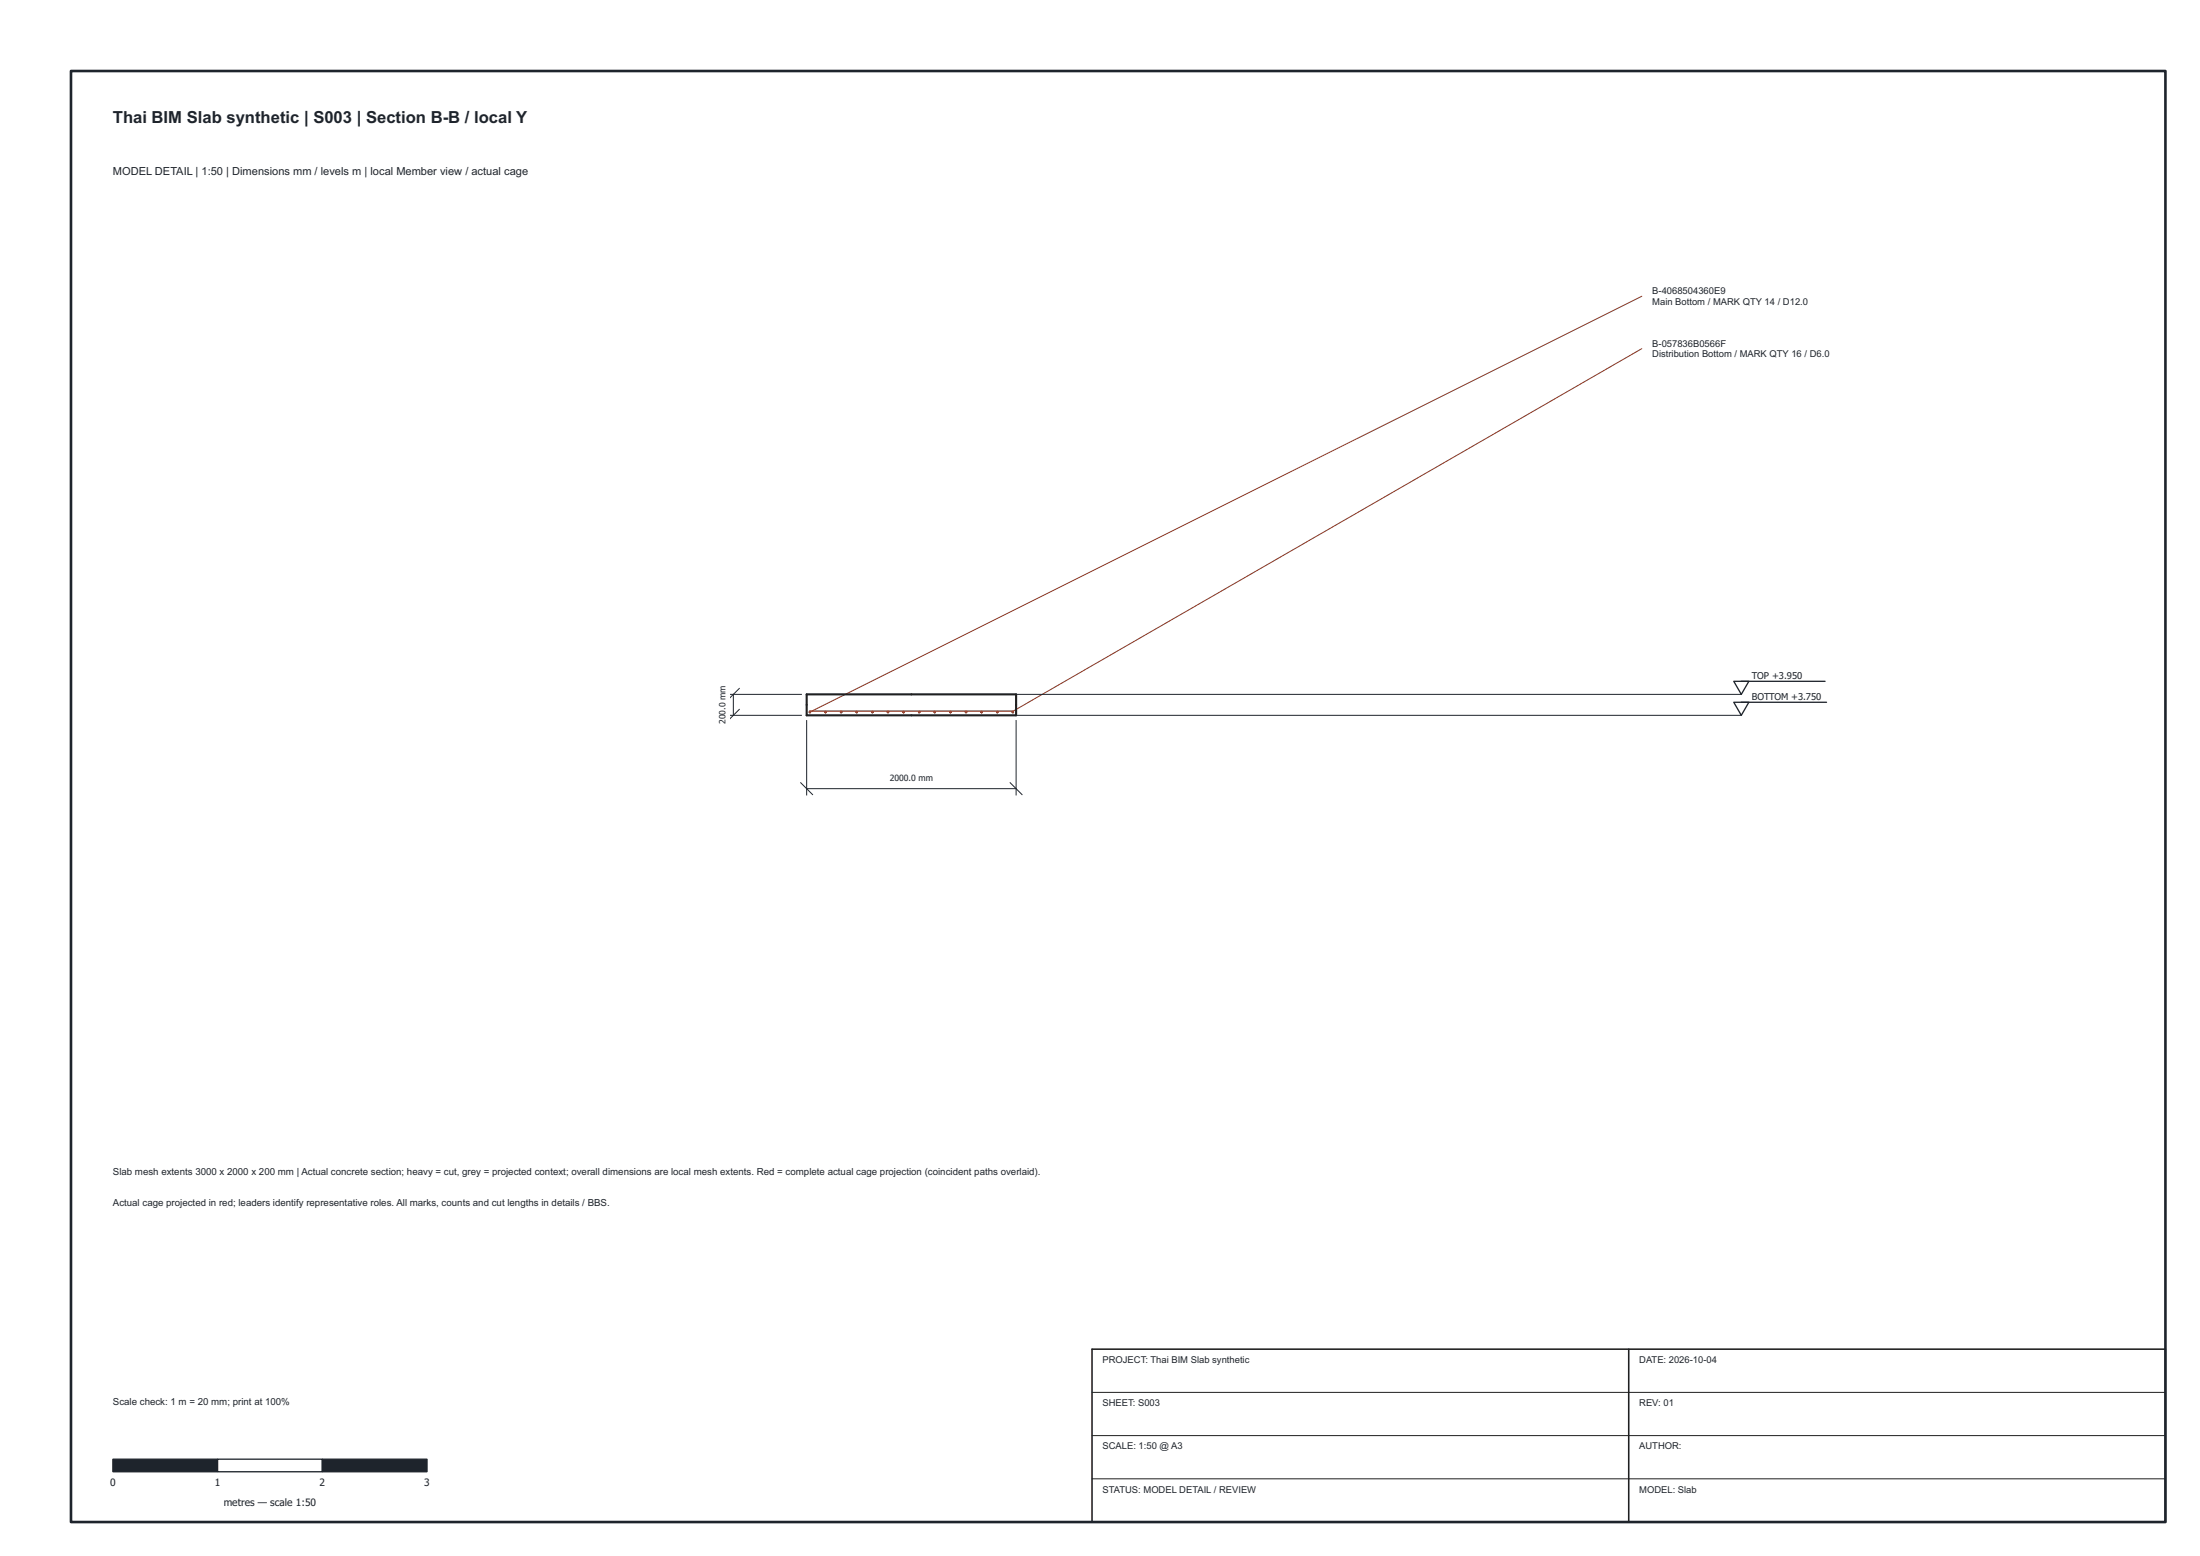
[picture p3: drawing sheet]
<svg xmlns="http://www.w3.org/2000/svg" width="420mm" height="297mm" viewBox="0 0 420 297" stroke-linecap="round" stroke-linejoin="round" font-family="sans-serif">
<path d="M154.1 132.6h40v4h-40z" fill="none" stroke="#aaa" stroke-width=".19"/>
<path d="M313.6 56.6l-158.9 79.3M313.6 66.6l-120.1 69.2" fill="none" stroke="#8c301b" stroke-width=".19"/>
<path d="M208.6 265.8h205M208.6 274.1h205M208.6 282.3h205" fill="none" stroke="#202020" stroke-width=".19"/>
<g fill="none" stroke="#8c301b" stroke-width=".25">
<path d="M154.6 135.8h38.9"/>
<circle cx="154.7" cy="135.9" r=".12"/>
<circle cx="157.7" cy="135.9" r=".12"/>
<circle cx="160.6" cy="135.9" r=".12"/>
<circle cx="163.6" cy="135.9" r=".12"/>
<circle cx="166.6" cy="135.9" r=".12"/>
<circle cx="169.6" cy="135.9" r=".12"/>
<circle cx="172.6" cy="135.9" r=".12"/>
<circle cx="175.5" cy="135.9" r=".12"/>
<circle cx="178.5" cy="135.9" r=".12"/>
<circle cx="181.5" cy="135.9" r=".12"/>
<circle cx="184.5" cy="135.9" r=".12"/>
<circle cx="187.5" cy="135.9" r=".12"/>
<circle cx="190.5" cy="135.9" r=".12"/>
<circle cx="193.4" cy="135.9" r=".12"/>
</g>
<path d="M154.1 132.6h40v4h-40z" fill="none" stroke="#202020" stroke-width=".4"/>
<path d="M208.6 257.6h205v33h-205zM311.1 257.6v33" fill="none" stroke="#202020" stroke-width=".3"/>
<path d="M21.6 278.6h20v2.4h-20z" fill="#1e242c" stroke="#1e242c" stroke-width=".25"/>
<path d="M41.6 278.6h20v2.4h-20z" fill="#fff" stroke="#1e242c" stroke-width=".25"/>
<path d="M61.6 278.6h20v2.4h-20z" fill="#1e242c" stroke="#1e242c" stroke-width=".25"/>
<path d="M154.1 137.6v14.2M194.1 137.6v14.2M152.9 149.4l2.3 2.3M154.1 150.6h40M192.9 149.4l2.3 2.3" fill="none" stroke="#1e242c" stroke-width=".19"/>
<path d="M166.9 147h14.3v2.8h-14.3z" fill="#fff"/>
<path d="M138.9 136.6h14.2M138.9 132.6h14.2M140.1 132.6v4M141.2 135.4l-2.3 2.3M141.2 131.4l-2.3 2.3" fill="none" stroke="#1e242c" stroke-width=".19"/>
<path d="M136.5 128.1h2.8v12.9h-2.8z" fill="#fff"/>
<path d="M194.1 136.6h138.5M194.1 132.6h138.5" fill="none" stroke="#1e242c" stroke-width=".19"/>
<path d="M331.1 134.1h2.9l-1.4 2.5zM331.1 130.1h2.9l-1.4 2.5zM332.6 134.1h16.2M332.6 130.1h16" fill="none" stroke="#1e242c" stroke-width=".25"/>
<path d="M13.6 13.6h400v277h-400z" fill="none" stroke="#1e242c" stroke-width=".5"/>
<text font-size="3.2" fill="#1e242c" x="21.6" y="23.4">Thai BIM Slab synthetic | S003 | Section B-B / local Y</text>
<text font-size="2.1" fill="#1e242c" x="21.6" y="33.5">MODEL DETAIL | 1:50 | Dimensions mm / levels m | local Member view / actual cage</text>
<g font-size="1.9" fill="#1e242c">
<text x="21.6" y="224.2">Slab mesh extents 3000 x 2000 x 200 mm | Actual concrete section; heavy = cut, grey = projected context; overall dimensions are local mesh extents. Red = complete actual cage projection (coincident paths overlaid).</text>
<text x="21.6" y="230.2">Actual cage projected in red; leaders identify representative roles. All marks, counts and cut lengths in details / BBS.</text>
<text x="21.6" y="268.2">Scale check: 1 m = 20 mm; print at 100%</text>
<text x="21" y="283.7">0</text>
<text x="41" y="283.7">1</text>
<text x="42.7" y="287.5">metres — scale 1:50</text>
<text x="61" y="283.7">2</text>
<text x="81" y="283.7">3</text>
</g>
<g font-size="1.8" fill="#1e242c">
<text x="315.6" y="56.2">B-4068504360E9</text>
<text x="315.6" y="58.2">Main Bottom / MARK QTY 14 / D12.0</text>
<text x="315.6" y="66.2">B-057836B0566F</text>
<text x="315.6" y="68.2">Distribution Bottom / MARK QTY 16 / D6.0</text>
<text x="334.6" y="129.7">TOP +3.950</text>
<text x="334.6" y="133.7">BOTTOM +3.750</text>
<text x="210.6" y="260.2">PROJECT: Thai BIM Slab synthetic</text>
<text x="313.1" y="260.2">DATE: 2026-10-04</text>
<text x="210.6" y="268.4">SHEET: S003</text>
<text x="313.1" y="268.4">REV: 01</text>
<text x="210.6" y="276.7">SCALE: 1:50 @ A3</text>
<text x="313.1" y="276.7">AUTHOR:</text>
<text x="210.6" y="284.9">STATUS: MODEL DETAIL / REVIEW</text>
<text x="313.1" y="284.9">MODEL: Slab</text>
</g>
<g font-size="1.6" fill="#1e242c">
<text x="138.6" y="138.3" transform="rotate(-90 138.6 138.3)">200.0 mm</text>
<text x="169.9" y="149.1">2000.0 mm</text>
</g>
</svg>
